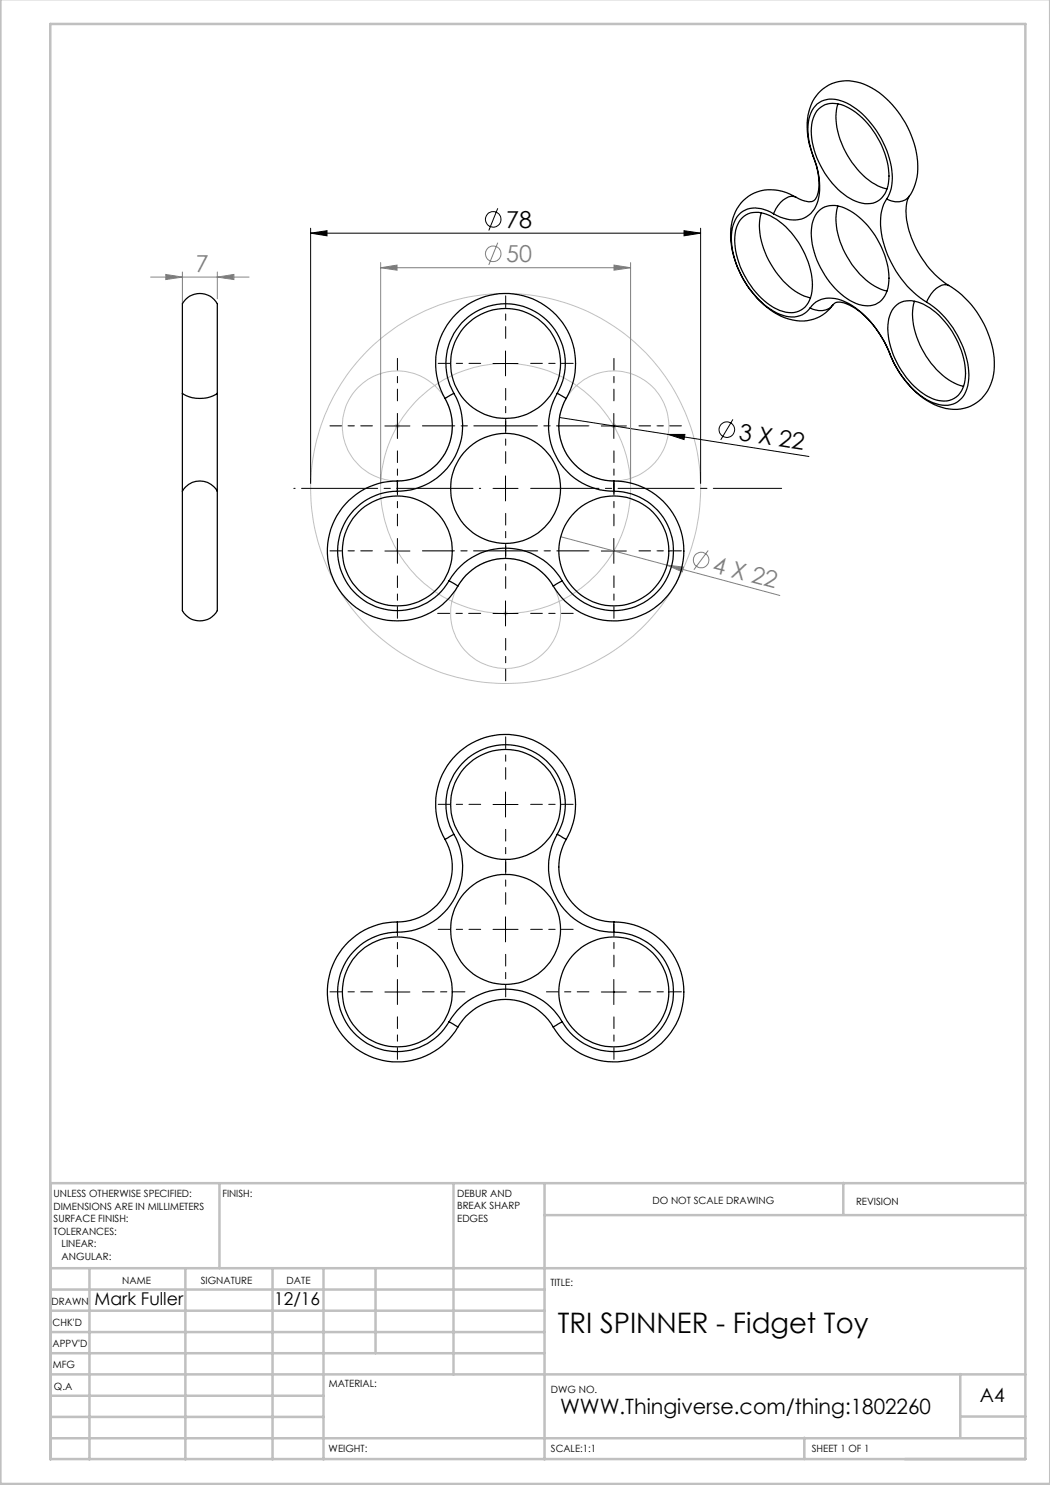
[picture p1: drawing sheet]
<svg xmlns="http://www.w3.org/2000/svg" width="210mm" height="297mm" viewBox="0 0 210 297" stroke-linecap="round" stroke-linejoin="round" font-family="sans-serif">
<g fill="none" stroke="#808080" stroke-width=".2">
<path d="M30.1 55.4h19.7M33.2 54.9l3.3 .5-3.3 .5zM36.5 54.4v6.3M43.5 55.4l3.3-.5v1zM43.5 54.4v5.4M76.1 53.5l3.3-.5v1zM76.1 52.5v44.2M76.1 53.5h50M99.6 48.5l-1.8 4.5M122.8 53l3.3 .5-3.3 .5zM126.1 52.5v44.2M112.1 107.3l21.3 5.7"/>
<path d="M133.4 113l3.3 .4-.2 1zM133.4 113l22.6 6.1M141.6 110.1l-2.8 3.8"/>
<circle cx="98.6" cy="50.8" r="1.55"/>
<circle cx="140.2" cy="112" r="1.56"/>
</g>
<g fill="none" stroke="#000" stroke-width=".2">
<path d="M62.1 46.6l3.3-.5v1.1zM62.1 45.6v51.1M62.1 46.6h78M99.6 41.7l-1.8 4.4M136.8 46.1l3.3 .5-3.3 .6zM140.1 45.6v51.1M98.6 72.7h5M101.1 70.2v5M77 85.2h5M79.5 82.7v5M98.6 97.7h5M101.1 95.2v5"/>
<path d="M111.9 83.5l21.7 3.4M120.3 85.2h5M122.8 82.7v5M133.6 86.9h3.4l-.2 1zM133.6 86.9l28.2 4.4M146.6 83.9l-2.5 4.1M77 110.2h5M79.5 107.7v5M120.3 110.2h5M122.8 107.7v5M98.6 122.7h5M101.1 120.2v5"/>
<path d="M101.1 158.4v5M98.6 160.9h5M77 198.4h5M79.5 195.9v5M98.6 185.9h5M101.1 183.4v5M120.3 198.4h5M122.8 195.9v5"/>
<circle cx="98.6" cy="43.9" r="1.55"/>
<circle cx="145.4" cy="85.9" r="1.56"/>
</g>
<g fill="none" stroke="#c0c0c0" stroke-width=".2">
<path d="M79 85.2h1M79.1 84.8l.7 .7M79.5 84.7v1M79.8 84.8l-.7 .7M122.3 85.2h1M122.4 84.8l.7 .7M122.8 84.7v1M123.1 84.8l-.7 .7M100.6 122.7h1M100.8 122.3l.7 .7M101.1 122.2v1M101.5 122.3l-.7 .7"/>
<circle cx="79.5" cy="85.2" r="11"/>
<circle cx="101.1" cy="97.7" r="25"/>
<circle cx="101.1" cy="97.7" r="39"/>
<circle cx="122.8" cy="85.2" r="11"/>
<circle cx="101.1" cy="122.7" r="11"/>
</g>
<g fill="none" stroke="#000" stroke-width=".2" stroke-dasharray="15.2 1.3 1.3 1.3" stroke-dashoffset="12.9">
<path d="M96.1 72.7h-8.5M101.1 67.7v-8.5M101.1 77.7v8.5M106.1 72.7h8.5M74.5 85.2h-8.5M79.5 80.2v-8.5M79.5 90.2v8.5M101.1 92.7v-8.5M122.8 80.2v-8.5M122.8 90.2v8.5M127.8 85.2h8.5M74.5 110.2h-8.5"/>
<path d="M79.5 105.2v-8.5M79.5 115.2v8.5M101.1 102.7v8.5M101.1 117.7v-8.5M122.8 105.2v-8.5M122.8 115.2v8.5M127.8 110.2h8.5M101.1 127.7v8.5M106.1 122.7h8.5M101.1 155.9v-8.5M96.1 160.9h-8.5M101.1 165.9v8.5"/>
<path d="M106.1 160.9h8.5M74.5 198.4h-8.5M79.5 193.4v-8.5M84.5 198.4h8.5M96.1 185.9h-8.5M101.1 180.9v-8.5M101.1 190.9v8.5M106.1 185.9h8.5M117.8 198.4h-8.5M122.8 193.4v-8.5M127.8 198.4h8.5M79.5 203.4v8.5"/>
<path d="M122.8 203.4v8.5"/>
</g>
<path d="M84.5 85.2h16.7M117.8 85.2h-16.8M84.5 110.2h16.6M117.8 110.2h-16.7" fill="none" stroke="#000" stroke-width=".2" stroke-dasharray="15.2 1.3 1.3 1.3" stroke-dashoffset="8.8"/>
<path d="M96.1 97.7h-37.3" fill="none" stroke="#000" stroke-width=".2" stroke-dasharray="15.2 1.3 1.3 1.3" stroke-dashoffset="-1.5"/>
<path d="M106.1 97.7h50.2" fill="none" stroke="#000" stroke-width=".2" stroke-dasharray="15.2 1.3 1.3 1.3" stroke-dashoffset="1.6"/>
<path d="M96.1 122.7h-8.6" fill="none" stroke="#000" stroke-width=".2" stroke-dasharray="15.2 1.3 1.3 1.3" stroke-dashoffset="12.8"/>
<g fill="none" stroke="#c0c0c0" stroke-width=".5">
<path d="M.1 -.1v296.9h209.9v-296.9M10.1 4.8h195v287h-195zM43.9 236.6v17M90.7 236.6v38.3M108.9 236.6v55.3M168.7 236.6v6.3M205.1 236.6h-195v55.3M10.1 253.6h195M10.1 257.9h98.8M17.9 253.6v38.3M37.1 253.6v38.3M54.5 253.6v38.3"/>
<path d="M64.7 253.6v38.3M75.1 253.6v17M108.9 243h96.2M10.1 270.6h98.8M10.1 266.4h98.8M10.1 262.1h98.8M10.1 279.1h54.6M10.1 274.9h195M192.1 274.8v12.7M10.1 287.7h195M10.1 283.4h54.6M160.9 287.5v4.3"/>
<path d="M192.1 283.3h13"/>
</g>
<g fill="#000">
<path d="M133.6 86.9h3.4l-.2 1z"/>
<path d="M62.1 46.6l3.3-.5v1.1zM136.8 46.1l3.3 .5-3.3 .6z"/>
</g>
<g fill="#808080">
<path d="M133.4 113l3.3 .4-.2 1z"/>
<path d="M76.1 53.5l3.3-.5v1zM122.8 53l3.3 .5-3.3 .5z"/>
<path d="M43.5 55.4l3.3-.5v1zM33.2 54.9l3.3 .5-3.3 .5z"/>
</g>
<g fill="none" stroke="#000" stroke-width=".25">
<path d="M159.2 39.4a8.4 8.4 0 0 0-11 1.2 11.4 11.4 0 0 0-1.6 10.3 19.3 19.3 0 0 0 9.6 12.3 8.1 8.1 0 0 0 10.4-2.2 1.66 1.66 0 0 1 2.2-.4 15.1 15.1 0 0 1 7.6 7l1.5 3.1M159.2 39.4a2.66 2.66 0 0 0-3.1 1.1l-.9 1.2-.5 1.1M162.6 31.3a13.4 13.4 0 0 1 .3-11.6 7.9 7.9 0 0 1 10-2.8 18.5 18.5 0 0 1 9.7 11 12.6 12.6 0 0 1-.7 11.3M162.6 31.3a11.5 11.5 0 0 1 .7 8.1 1.67 1.67 0 0 1-2.3 .8l-1.8-.8M162.6 31.3l.1 .1M162.7 31.4a13.2 13.2 0 0 1 .5 9.9 4.9 4.9 0 0 1-6.5 2.3l-2-.8M162.7 31.4a12.2 12.2 0 0 1-.5-8.8 4.6 4.6 0 0 1 6.6-2.2 17.7 17.7 0 0 1 8.8 10.5 10.9 10.9 0 0 1 0 8.4l-.3 .5M163.7 21.8a5 5 0 0 1 6.3-.1 17.1 17.1 0 0 1 7.8 14.2 4.5 4.5 0 0 1-4.2 4.8 10.1 10.1 0 0 1-7.1-4 16.2 16.2 0 0 1-4.2-11.8l.5-1.8zM167.6 20.8a12.8 12.8 0 0 0 1.5 9.5 14.5 14.5 0 0 0 7.7 7.3l.6 .2M177.3 39.8a10.6 10.6 0 0 0-.7 8.5 20.7 20.7 0 0 0 8.7 12.1M181.9 39.2a7 7 0 0 0-.6 4.8 20 20 0 0 0 8.5 13.1M181.9 39.2a3.4 3.4 0 0 1-4.6 .6"/>
<path d="M148.4 43.6a5 5 0 0 1 6.3-.1 16.9 16.9 0 0 1 7.8 14.2 4.5 4.5 0 0 1-4.2 4.8 10 10 0 0 1-7.1-4 16.2 16.2 0 0 1-4.2-11.8l.5-1.8zM152.3 42.6a13.3 13.3 0 0 0 1.9 10.2 13.3 13.3 0 0 0 7.9 6.8M154.7 42.8a6 6 0 0 0-6.2-.5 6.5 6.5 0 0 0-2.2 6.1 18.6 18.6 0 0 0 9 14.2 5.4 5.4 0 0 0 6-.2l.7-.8M163.7 42.2a5 5 0 0 1 6.3 0 16.9 16.9 0 0 1 7.8 14.1 4.5 4.5 0 0 1-4.2 4.9 10 10 0 0 1-7.1-4.1 16 16 0 0 1-4.2-11.8l.5-1.8zM167.6 41.2a13.1 13.1 0 0 0 1.9 10.2 13.3 13.3 0 0 0 7.9 6.8M189.8 57.1a19.4 19.4 0 0 1 9 16.9 8.1 8.1 0 0 1-7.4 7.9 12.3 12.3 0 0 1-9.4-4.6 20.1 20.1 0 0 1-4.1-6.6M189.8 57.1a2.66 2.66 0 0 0-3.1 1.1l-.9 1.2-.5 1M36.5 78.7v-16.3a2.66 2.66 0 0 1 .6-2.5 3.9 3.9 0 0 1 6.4 1v17.8M36.5 78.7a6.5 6.5 0 0 0 7 0M36.5 78.7v19.5M43.5 78.7v19.5M89 79.7a14 14 0 0 1 12.1-21 14 14 0 0 1 12.1 21"/>
<path d="M89 79.7a11 11 0 0 1-9.5 16.5M90.8 78.7a13 13 0 0 1-11.3 19.5M90.8 78.7a11.9 11.9 0 0 1 10.3-18 11.9 11.9 0 0 1 10.3 18M90.8 78.7l-1.8 1M111.4 78.7a13.1 13.1 0 0 0 11.4 19.5M111.4 78.7l1.8 1M113.2 79.7a11 11 0 0 0 9.6 16.5M162 61.6a5.1 5.1 0 0 1 6.3-1.5 18.6 18.6 0 0 1 9.7 10.7M166.5 61a3.5 3.5 0 0 1-4.5 .6M177.9 70.7l.1 .1M179 61.3a5 5 0 0 1 6.3-.1 16.9 16.9 0 0 1 7.8 14.1 4.5 4.5 0 0 1-4.3 4.9 10 10 0 0 1-7-4.1 16.2 16.2 0 0 1-4.1-11.8l.5-1.7zM182.9 60.3a13.1 13.1 0 0 0 1.9 10.2 13.3 13.3 0 0 0 7.9 6.8"/>
<path d="M185.3 60.4a18.4 18.4 0 0 1 8.4 15.4 5.3 5.3 0 0 1-3.1 5 7.1 7.1 0 0 1-6.5-1.7 19.5 19.5 0 0 1-6.1-8.3M36.5 98.2v22.3a2.63 2.63 0 0 0 .6 2.5 3.9 3.9 0 0 0 6.4-1v-23.8M36.5 98.2a4 4 0 0 1 7 0M79.5 96.2a14 14 0 0 0-12.2 21 14 14 0 0 0 24.3 0M79.5 98.2a11.9 11.9 0 0 0-10.4 18 11.9 11.9 0 0 0 20.7 0M79.5 96.2v2M122.8 96.2a14 14 0 0 1 12.1 21 14 14 0 0 1-24.3 0M122.8 98.2a11.9 11.9 0 0 1 10.3 18 11.9 11.9 0 0 1-20.7 0M122.8 96.2v2M89.8 116.2a13 13 0 0 1 22.6 0M89.8 116.2l1.8 1M91.6 117.2a11 11 0 0 1 19 0"/>
<path d="M112.4 116.2l-1.8 1M89 167.9a14 14 0 0 1 12.1-21 14 14 0 0 1 12.1 21M89 167.9a11 11 0 0 1-9.5 16.5M90.8 166.9a13 13 0 0 1-11.3 19.5M90.8 166.9a11.9 11.9 0 0 1 10.3-18 11.9 11.9 0 0 1 10.3 18M90.8 166.9l-1.8 1M111.4 166.9a13.1 13.1 0 0 0 11.4 19.5M111.4 166.9l1.8 1M113.2 167.9a11 11 0 0 0 9.6 16.5M79.5 184.4a14 14 0 0 0-12.2 21 14 14 0 0 0 24.3 0M79.5 186.4a11.9 11.9 0 0 0-10.4 17.9 11.9 11.9 0 0 0 20.7 .1M79.5 184.4v2"/>
<path d="M122.8 184.4a14 14 0 0 1 12.1 21 14 14 0 0 1-24.3 0M122.8 186.4a11.9 11.9 0 0 1 10.3 17.9 11.9 11.9 0 0 1-20.7 .1M122.8 184.4v2M89.8 204.4a13 13 0 0 1 22.6 0M89.8 204.4l1.8 1M91.6 205.4a11 11 0 0 1 19 0M112.4 204.4l-1.8 1"/>
<circle cx="101.1" cy="72.7" r="11"/>
<circle cx="101.1" cy="97.7" r="11"/>
<circle cx="79.5" cy="110.2" r="11"/>
<circle cx="122.8" cy="110.2" r="11"/>
<circle cx="101.1" cy="160.9" r="11"/>
<circle cx="79.5" cy="198.4" r="11"/>
<circle cx="101.1" cy="185.9" r="11"/>
<circle cx="122.8" cy="198.4" r="11"/>
</g>
<text font-size="5.6" x="111.5" y="266.6">TRI SPINNER - Fidget Toy</text>
<g font-size="4.7">
<text x="101.2" y="45.6">78</text>
<text x="147.7" y="88" transform="rotate(9 147.7 88)">3 X 22</text>
</g>
<g font-size="4.7" fill="#808080">
<text x="101.2" y="52.5">50</text>
<text x="39.1" y="54.4">7</text>
<text x="142.3" y="114.3" transform="rotate(15 142.3 114.3)">4 X 22</text>
</g>
<text font-size="4.2" x="112" y="282.8">WWW.Thingiverse.com/thing:1802260</text>
<text font-size="3.9" x="196" y="280.4">A4</text>
<g font-size="3.5">
<text x="18.9" y="261">Mark Fuller</text>
<text x="54.8" y="261">12/16</text>
</g>
<g font-size="2">
<text x="10.7" y="239.5">UNLESS OTHERWISE SPECIFIED:</text>
<text x="44.5" y="239.5">FINISH:</text>
<text x="91.4" y="239.4">DEBUR AND</text>
<text x="10.7" y="242">DIMENSIONS ARE IN MILLIMETERS</text>
<text x="10.7" y="244.5">SURFACE FINISH:</text>
<text x="91.4" y="241.9">BREAK SHARP</text>
<text x="91.4" y="244.4">EDGES</text>
<text x="130.5" y="240.8">DO NOT SCALE DRAWING</text>
<text x="171.2" y="241">REVISION</text>
<text x="10.7" y="247">TOLERANCES:</text>
<text x="12.3" y="249.5">LINEAR:</text>
<text x="12.3" y="252">ANGULAR:</text>
<text x="24.4" y="256.9">NAME</text>
<text x="40.1" y="256.8">SIGNATURE</text>
<text x="57.3" y="256.8">DATE</text>
<text x="110.1" y="257.1">TITLE:</text>
<text x="10.3" y="260.9">DRAWN</text>
<text x="10.5" y="269.3">APPV'D</text>
<text x="10.5" y="265.2">CHK'D</text>
<text x="10.6" y="273.6">MFG</text>
<text x="10.8" y="278">Q.A</text>
<text x="65.8" y="277.4">MATERIAL:</text>
<text x="110.2" y="278.5">DWG NO.</text>
<text x="65.7" y="290.4">WEIGHT:</text>
<text x="110.2" y="290.5">SCALE:1:1</text>
<text x="162.4" y="290.4">SHEET 1 OF 1</text>
</g>
</svg>
